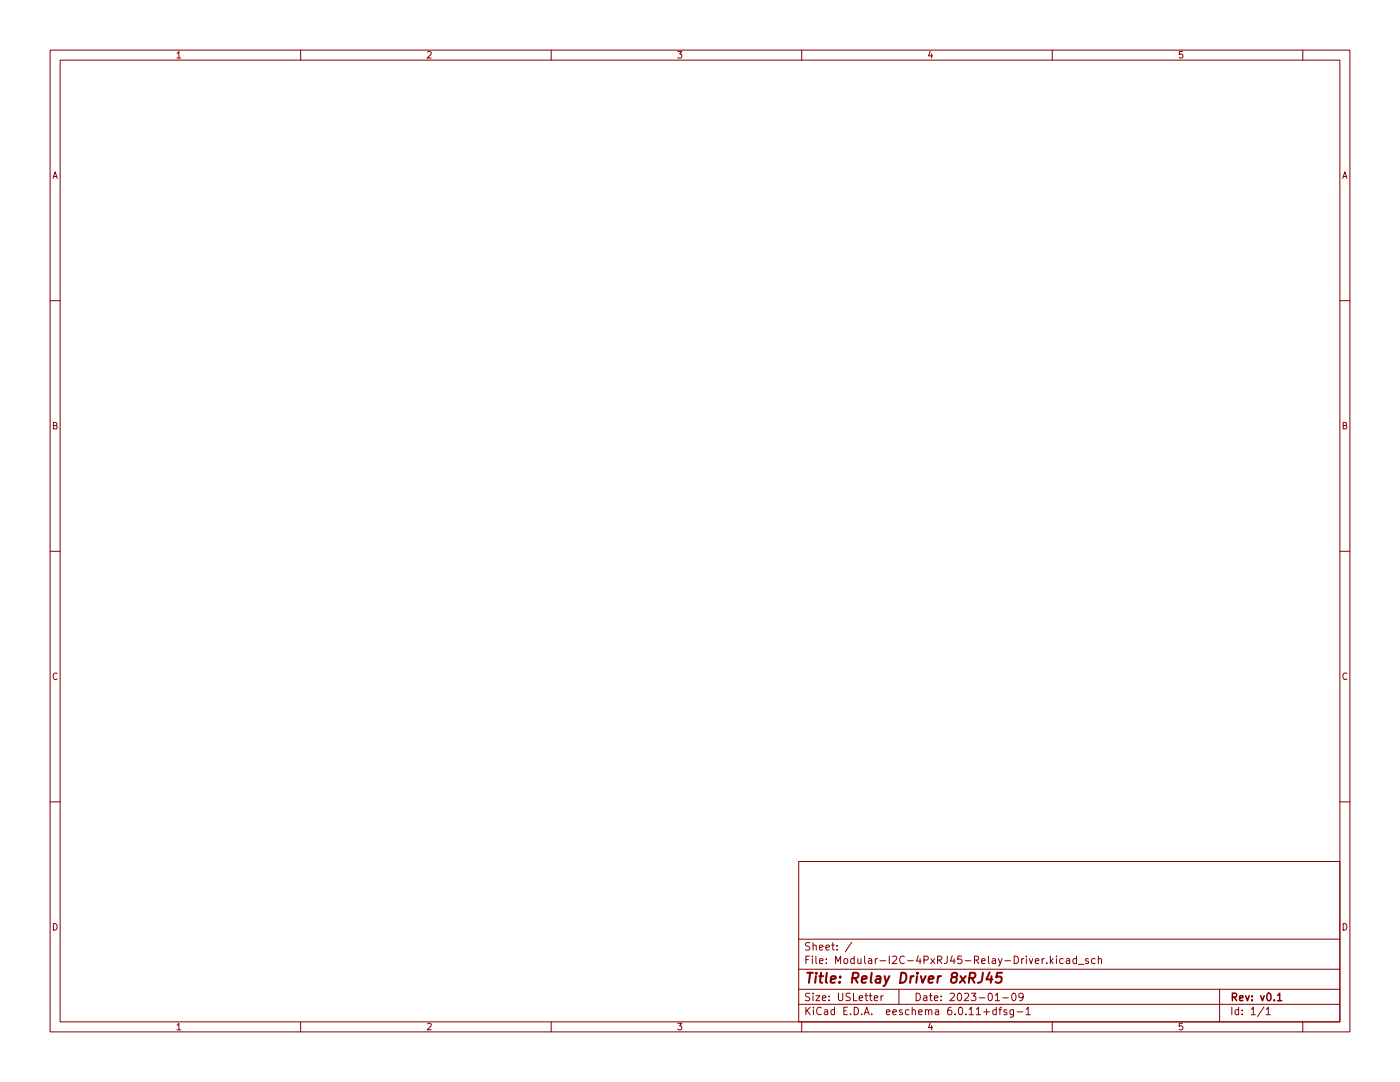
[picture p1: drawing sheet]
<svg xmlns="http://www.w3.org/2000/svg" width="279mm" height="216mm" viewBox="0 0 279 216" stroke-linecap="round" stroke-linejoin="round" font-family="sans-serif">
<g fill="none" stroke="#840000" stroke-width=".2">
<path d="M10 10h259.4v195.9h-259.4zM12 12h255.4v191.9h-255.4zM60 10v2M110 10v2M160 10v2M210 10v2M260 10v2M10 60h2M267.4 60h2M10 110h2M267.4 110h2M10 160h2"/>
<path d="M267.4 160h2M159.4 171.9h108v32h-108zM159.4 197.4h108M159.4 193.4h108M159.4 187.4h108M164.9 192.1v.2M164.9 191.4v.1M167 189.4v.2M167 188.7v.1M170 188l-1.3 1.9M176.3 198.7l-.5 .3M179.4 197.4v3"/>
<path d="M200.1 199.1h1.2M202.1 198.2h.2a.8 .8 0 0 1 .5 .7 .8 .8 0 0 1-.5 .8 1 1 0 0 1-.2-1.5zM204.2 198.8l-.3 .3-.4-.1-.2-.2 .2-.6h.4l.2 .1a.99 .99 0 0 1-.3 1.4h-.3M210.8 190.8v.1M210.8 191.3v1M212.2 191.4l-.4-.1-.3 .3 .1 .6h.6M212.8 191.4h.6l.1 .9M213.5 191.6l-.5 .1-.2 .2 .2 .4 .5-.1M214.8 191.4l-.4-.1-.3 .3 .2 .6h.5M214.8 190.8v1.5M215.2 192.4h1.1M217.2 191.4l-.4-.1-.2 .2 .1 .2 .5 .2v.3h-.6"/>
<path d="M218.5 191.4l-.4-.1-.3 .3 .2 .6h.5M219.2 191.4l.2-.1 .4 .1v.9M219.2 190.8v1.5M243.4 197.4v6.5M60 203.9v2M110 203.9v2M159.4 200.4h108M160 203.9v2M186.7 201.5h.6v1M187.3 201.8l-.5 .1-.2 .2 .2 .4 .5-.1M203 201.9h1.1M204.8 201.4l.4-.4v1.5"/>
<path d="M204.8 202.5h.8M210 203.9v2M252.7 201.4l.4-.4v1.5M252.7 202.5h.8M260 203.9v2"/>
</g>
<g font-size="2.8" fill="#840000">
<text x="160.4" y="196.8">Title:</text>
<text x="169.7" y="196.8">Relay</text>
<text x="179.7" y="196.8">Driver</text>
<text x="190.3" y="196.8">8xRJ45</text>
</g>
<g font-size="2.1" fill="#840000">
<text x="160.4" y="190.1">Sheet:</text>
<text x="160.4" y="192.8">File:</text>
<text x="166.8" y="192.8">Modular-I2C-4PxRJ45-Relay-Driver.kicad_sch</text>
<text x="160.4" y="203">KiCad</text>
<text x="160.4" y="200.2">Size:</text>
<text x="167.1" y="200.2">USLetter</text>
<text x="168.1" y="203">E.D.A.</text>
<text x="177" y="203">eeschema</text>
<text x="182.4" y="200.2">Date:</text>
<text x="189.4" y="203">6.0.11+dfsg-1</text>
<text x="189.4" y="200.2">2023-01-09</text>
<text x="245.4" y="200.2">Rev:</text>
<text x="245.4" y="203">Id:</text>
<text x="249.5" y="203">1/1</text>
<text x="251.5" y="200.2">v0.1</text>
</g>
<g font-size="1.8" fill="#840000">
<text x="35" y="12">1</text>
<text x="85" y="12">2</text>
<text x="135" y="12">3</text>
<text x="185" y="12">4</text>
<text x="235" y="12">5</text>
<text x="10.4" y="36">A</text>
<text x="267.8" y="36">A</text>
<text x="10.3" y="86">B</text>
<text x="267.7" y="86">B</text>
<text x="10.3" y="136">C</text>
<text x="267.7" y="136">C</text>
<text x="10.3" y="186">D</text>
<text x="267.7" y="186">D</text>
<text x="35" y="205.9">1</text>
<text x="85" y="205.9">2</text>
<text x="135" y="205.9">3</text>
<text x="185" y="205.9">4</text>
<text x="235" y="205.9">5</text>
</g>
</svg>
